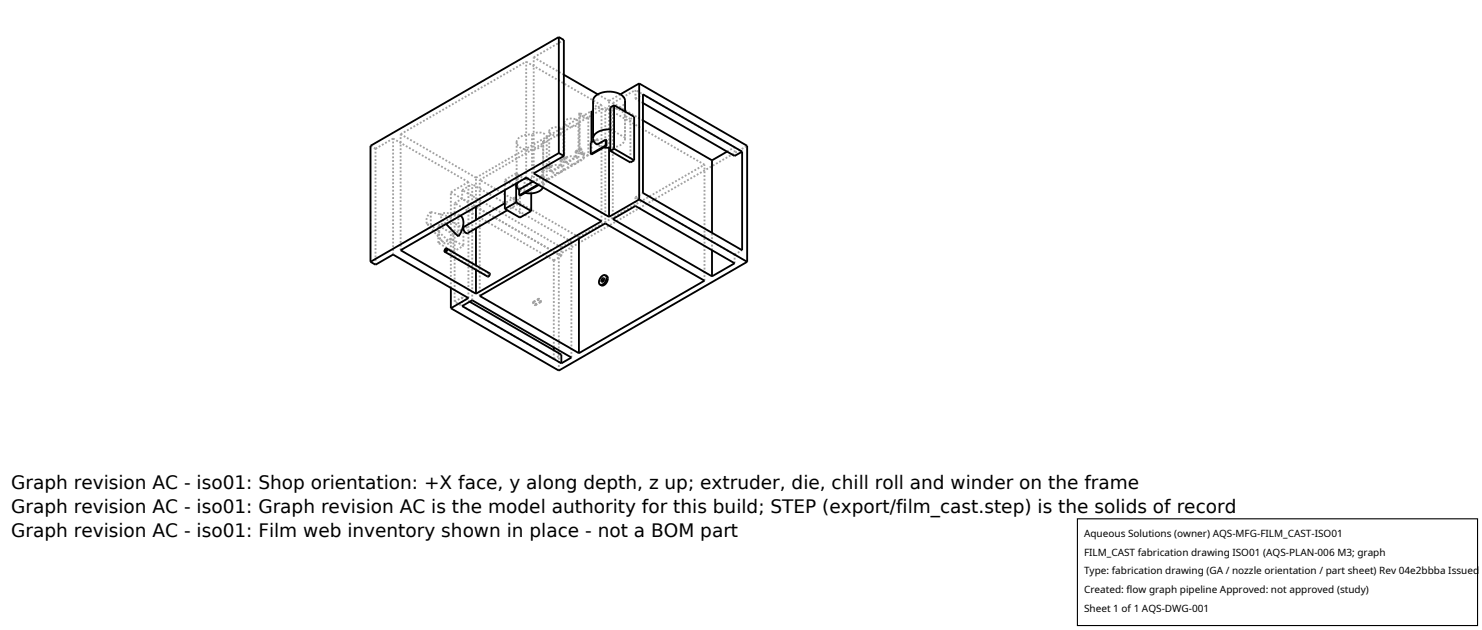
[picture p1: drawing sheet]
<svg xmlns="http://www.w3.org/2000/svg" width="212mm" height="90mm" viewBox="0 0 212 90" stroke-linecap="round" stroke-linejoin="round" font-family="sans-serif">
<g fill="none" stroke="#a0a0a0" stroke-width=".26" stroke-dasharray=".3 .3" stroke-linecap="butt">
<path d="M57.2 19.2l18-10.4M76 19.2v6.2M76.2 8.2l4.3-2.5M78.1 19.6l-.3-.4-.5-.2h-.7l-.6 .2M78.1 19.6v6.2M78.4 18.8l.2-.4 .5-.2h.6l.5 .1M78.4 18.8v5.3M80.2 18.3l.3 .5M80.5 18.8l-.3 .4-.7 .1-.8-.1-.3-.4M80.5 18.8v5.3M80.5 10.7l-4.3-2.5M80.6 17.5l.2-.3 .4-.2 .6-.1 .5 .2"/>
<path d="M80.6 17.5v5.4M82.3 17.1l.3 .4M82.6 17.5l-.2 .4-.7 .2-.8-.2-.2-.2-.1-.2M82.6 17.5v5.4M82.7 16.3l.1-.2M82.7 16.3v5.4M82.8 16.1v5.4M84 16.8l-1.2-.7M84 16.8v5.4M84 16.8l-.9-.1-.2-.2-.2-.2M85.3 19.8l.1 .1M85.3 19.8v.9"/>
<path d="M85.4 19.9v.8M85.9 15l-10.7-6.2M87 14.4l-1.6-.9M87 14.4l1.6-.9M87.2 15.4v3.1M87.2 15.4v-.1M87.2 18.5l2.1 1.1M87.5 14.7l3.3-1.8M88.6 15.7l-.6-.2-.8-.1M89.3 16.5v3.1M89.3 19.6v.2M89.3 16.5l-.2-.4-.5-.4"/>
<path d="M89.3 19.8l-.2 .5-.5 .4-.6 .3-.8 .1M89.3 14.4l-.2 .5-.5 .4-.7 .3-.9 .1-.8-.1-.8-.3-.5-.4-.2-.5M89.3 15.9v3.9M90 17l-.7-.5M90 17l.6-.3M90.8 12.9v1.2M90.8 14.1l1-.6M91.8 17.2l-4.3-2.5M91.8 14.7l-1-.6M53.6 21.2l2.5-1.4M53.6 21.2l-.7-.4M53.6 37.8v-16.6"/>
<path d="M56.1 36.4v-16.6M57.2 35.7v-16.5M61 32l.2 .1h.3M61 32l2 2.2M61.5 30.3l2.9 .7M61.5 30.3v1.8M61.5 30.3l-.3 .4-.3 .5v.4l.1 .4M62.6 32.2l.6-.3M62.6 34.7v-2.5M62.6 34.7l.6-.3M62.9 30.7a.57 .57 0 0 1 .8-.3l1.8 .3M63 34.2l.2 .2"/>
<path d="M63.2 31.9l.2 .3M63.2 31.9l-.3 .6-.2 .7v.6l.3 .4M63.2 34.4l.2 .3M63.4 34.7l.4 .1 .6-.1M63.6 35.9l6.1 3.5M63.7 32l-.6-.8-.2-.5M63.8 35.5l6.1 3.6M64.4 27.4l15.4 9M64.4 27.4l2.5-1.4M64.4 34.7l-2.9-2.6M64.4 34.1v.6M64.4 31v.6"/>
<path d="M64.4 31.6l-1 .6M64.4 31l-.6 .5-.4 .7M64.4 34.1l-1 .6M64.8 33.5l1.4-.9M64.8 33.5l-2.2-1.3M64.8 35.9l-2.2-1.2M64.8 35.9v-2.4M64.8 35.9l1.4-.8M64.9 29l1.1-.6M65.5 30.7v3.1M65.5 30.7l.3 .1M66 27.1l1.4-.8"/>
<path d="M66 27.1v1.3M66.2 35.1l-1.8-1M66.2 32.6v2.5M66.2 32.6l-1.8-1M66.3 32.4h.2M66.5 32.4l.4 .5-.1 .4M66.9 26l-10.8-6.2M68 38.5v-.6M68 32.6v-1.2M68 29.5v-4.1M68 25.4l-10.8-6.2M68 25.4l17.9-10.4"/>
<path d="M68.5 25.7l17.9-10.4M69.7 39.4h.1l.1-.2M69.9 39.1l-.2 .1v.2M69.9 39l-.3 .2v.3M69.9 39.2v-.1M72.1 27.1v-1.4M72.1 25.7l1.6-.9M73.5 28.2l-.1 .3v.3l.3 .3h.3M73.5 28.2l-1.4 .8M73.7 28.3l-.2-.1M73.7 26.2v-1.4M73.8 20.3l.2-.4 .4-.4 .8-.3h.8"/>
<path d="M73.8 20.3v5.9M74 26.1l.4-.4 .5-.2M74 24.9l.3 .3 .6 .2M74 24.9v2.1M74 24.9l-.3-.1M74 29.1l.1-.4-.4-.4M74 29.1l-1.6 .9M74.3 31.1v-4.2M74.3 26.9l-2.2-1.2M74.3 27.1v.9M74.3 27.1l3.3-1.9M74.3 26.9l1.6-.9"/>
<path d="M74.9 25.4v2.1M74.9 27.5l-.6-.4M75 27.5h-.1M75.2 25.4v-16.6M75.3 25.4h.7M75.9 26l-1-.6M75.9 27.6v-1.6M76.1 25.9l1.3-.7M76.2 24.8v-16.6M76.8 26.4l6.5-3.8M76.9 26.4l6.5-3.7M77.4 25.2h-.8l-.6 .2"/>
<path d="M77.4 24.4v.8M77.4 24.4l1.2-.7M77.6 24.4l1.1-.7M77.6 24.4v.8M77.6 24.4h-.2M77.6 20.1l.4-.2 .1-.3M77.6 26.3l.4-.2 .1-.3M77.6 20.1v6.2M77.6 26.3v.2M77.6 20.1v.2M77.6 26.5l-.1 .3M77.6 20.3l-.2 .4-.3 .4-.7 .2-.7 .1-.7-.1-.6-.2-.5-.4-.1-.4"/>
<path d="M77.6 20.3v6.2M78.1 25.8l-.2-.3-.3-.3M78.4 24.1l.2-.3 .4-.2h.5l.6 .1M78.6 23.7h.1M78.6 23.7v.8M78.6 24.5l-.2-.4M78.6 24.5l1.5-.8M78.7 23.7v.8M78.7 24.5l1.5-.8M79.1 37.2l-14.2-8.2M79.1 37.2l1.1-.6M79.8 36.4l26.9-15.6"/>
<path d="M80.1 22.8l.7-.4M80.1 22.8v.9M80.2 35.3l-14.2-8.2M80.2 35.3l1.4-.8M80.2 36.6l-14.2-8.2M80.2 36.6v-1.3M80.2 23.7v-.8M80.2 22.9l.7-.4M80.2 22.9l-.1-.1M80.2 23.7l.3 .4M80.5 24.1l-.2 .4-.4 .2h-.6l-.6-.2M80.6 22.9l.2-.3 .3-.2 .6-.1 .5 .1"/>
<path d="M80.8 22.4l.1 .1M80.8 22.4v.8M80.8 23.2l-.2-.3M80.8 23.2l1.4-.8M80.9 22.5v.8M80.9 23.3l1.4-.8M81.6 34.5l-14.2-8.2M82.2 21.6l.7-.4M82.2 21.6v.8M82.3 22.5v-.8M82.3 21.7l.7-.5M82.3 21.7l-.1-.1"/>
<path d="M82.3 22.5l.3 .4M82.6 22.9l-.2 .3-.4 .2-.6 .1-.5-.2M82.7 33.9l17.9-10.4M82.7 33.9l-14.2-8.2M82.7 34.1v-.2M82.7 21.7l.1-.2M82.9 21.2h.1M82.9 21.2v.8M82.9 22l.4-.2M82.9 22l-.2-.3M83 22.1l.4-.2M83 21.2v.9"/>
<path d="M83.3 21.8l-.5-.3M83.3 21.8v.8M83.4 22.7l-.1-.1M83.4 21.9v.8M84 22.2l-.6-.3M84 22.2h-.5l-.5-.1M84.5 20.4v1.7M84.5 20.4l-.1-.1M84.5 20.4v-.1M84.5 20.4l.9-.5M84.8 20.1l.5-.3M85.4 20.7l1.2-.7"/>
<path d="M85.9 31.6v-16.6M86.2 39.7l.2 .1M86.3 21l-.9-.3M86.3 39.9l.1-.1M86.4 39.8l.1 .2M86.4 31.9v-16.6M86.5 40l-.2 .2-.2 .1M87 21.1v-6.7M87.5 31.3v-16.6M90 23.2v-6.2M90.8 28.2v1.2M90.8 28.2l1-.6"/>
<path d="M100.6 23.5l-14.2-8.2M101.7 35.7v-2.5M103.8 21.7l1.1-.7M104.9 21l-14.1-8.1M104.9 22.3v-1.3M104.9 36.4l1.1-.7M104.9 37.6v-1.2M104.9 36.4l-14.1-8.2M64.4 41.1v-13.7M64.9 43.1v-14.1M64.9 43.1l1.1-.6M66 42.5v1.2"/>
<path d="M66.9 42.6v-16.6M67.1 43.1l-1.1-.6M67.4 42.9v-16.6M68.5 42.3v-16.6M76.2 43.1v.3l.3 .2M76.2 43.1v.3l.2 .1M76.3 43.1h-.1M76.3 43.2l-.1-.1M76.4 43.5l.1-.2-.2-.1M76.5 43.6v-.3l-.2-.2M76.9 42.7v.3l.3 .1M76.9 42.7l-.7 .4"/>
<path d="M77.1 42.7h-.2M77.2 43.1v-.2l-.1-.2M77.2 43.1l-.8 .4M77.2 43.1l-.7 .5M79.1 51.3l-14.2-8.2M79.1 51.3l1.1-.7M79.1 51.3v-1.3M79.1 49.6v-12.4M79.8 52.9v-16.5M81.6 51.1v-16.6M85.9 40.7l-.2-.3 .2-.5 .4-.4 .4-.1M86 40.2l.1 .1"/>
<path d="M86.1 40.3v-.1M100.6 40.1v-16.6"/>
</g>
<g fill="none" stroke="#000" stroke-width=".26">
<path d="M79.8 5.3l-26.9 15.5v16.6M79.8 5.3l.7 .4v16.6M79.8 5.3v16.6M80.5 10.7l4.9 2.8M84.5 15.9v4.4M84.7 19.8l.2 .5 .4 .4 1.2-.8M86.5 19.9l.1 .1v.8M86.5 19.9v.9M87.2 18.5l-1 .1-.8 .2-.5 .5-.2 .5M87.7 15l2.9 1.7v6.2M87.7 15l-.5 .3v6.2M87.7 15v6.2"/>
<path d="M88.6 13.5l.4 .3 .2 .4 .1 1.7M88.6 13.5l-.9-.4h-1.1l-1.1 .3-.7 .6-.1 .4v5.4M91.3 11.9l15.4 8.9v16.6M91.3 11.9l-2.7 1.6M91.3 11.9v16.6M91.8 17.2l9.9 5.7M91.8 14.7l13.1 7.6 1.1-.6M91.8 13.5l14.2 8.2v14l-14.2-8.1zM52.9 37.4l.7 .4 2.5-1.4 10.8 6.2-2.5 1.4M57.2 35.7l18-10.3 10.7 6.2-17.9 10.3zM63.6 35.6l.2-.1v.2l-.2 .2-.1-.1zM63.8 35.5l6.1 3.5v.3l-.3 .2-6.1-3.5"/>
<path d="M63.8 35.5v.3l-.3 .2M63.8 35.5l-.3 .2v.3M65.8 30.8l.3 .5 .1 .7-.2 .9-.5 .9-1.8-1.8M68 29.5v1.9M68 32.6v5.3M68 38.5v3.4M72.1 29l-5.8 3.4-.1 .2v.3l.3 .3 .3 .1 5.6-3.3M72.1 29.8l2.2 1.3 1.6-1M72.1 27.1v2.7M73.7 28.9l2.2 1.2M73.7 26.2v2.7M73.7 28.9l-1.6 .9"/>
<path d="M73.8 26.5l.1 .4 .2 .2M73.8 26.2v.3M74 26.1l-.2 .4M74.1 27.1v.8M75.3 25.4l-.4 .1M75.9 27.6v2.5M76.1 25.9l-2 1.2M76.8 26.4l-2.7 1.5M76.9 26.4l-2.6 1.6-.2-.1M77.5 26.8l-.3 .4-.6 .3-.8 .1-.8-.1M79.8 21.9l.7 .4M79.8 21.9l-26.9 15.5"/>
<path d="M80.5 22.3l-4.3 2.5 10.8 6.2M82.7 34.1v16.3M84.8 20.1l-.4 .2v1.7M86 39.8l.2-.1 .1 .2-.1 .2-.2 .1-.1-.1zM86.3 21l.9 .1M86.3 39.9l-.2 .3M86.5 39.3l.2 .2 .1 .2-.2 .6-.5 .5-.4-.2M86.5 39.3l.1 .4-.1 .5-.4 .4h-.4M86.5 39.3h-.4l-.4 .5-.2 .5 .2 .3M86.5 20.8h.1M86.5 20.8l-2.1 1.2M86.6 20.8l-2.1 1.3-.1-.1"/>
<path d="M87 21.1v9.9M87.2 21.5l2.8 1.7 .6-.3M87.5 31.3l3.3-1.9 14.1 8.2-3.2 1.9zM87.7 21.2l2.9 1.7M87.7 21.2l-.5 .3M91.3 28.5l15.4 8.9M91.3 28.5l-4.3 2.5M101.7 22.9v10.3M101.7 35.7v3.8M103.8 21.7l-2.1 1.2M106.7 37.4l-26.9 15.5-15.4-8.9M64.4 41.1v2.9"/>
<path d="M66 43.7l1.4-.8 14.2 8.2-1.4 .8zM67.1 43.1l13.1 7.5v1.3M68.5 42.3l17.9-10.4 14.2 8.2-17.9 10.3zM79.1 49.6v.4"/>
</g>
<path d="M153.9 74.1h57.1v15.2h-57.1z" fill="#fff" stroke="#000" stroke-width=".16"/>
<g font-size="2.6">
<text x="1.6" y="69.8">Graph revision AC - iso01: Shop orientation: +X face, y along depth, z up; extruder, die, chill roll and winder on the frame</text>
<text x="1.6" y="73.3">Graph revision AC - iso01: Graph revision AC is the model authority for this build; STEP (export/film_cast.step) is the solids of record</text>
<text x="1.6" y="76.7">Graph revision AC - iso01: Film web inventory shown in place - not a BOM part</text>
</g>
<g font-size="1.4">
<text x="154.8" y="76.6">Aqueous Solutions (owner) AQS-MFG-FILM_CAST-ISO01</text>
<text x="154.8" y="79.3">FILM_CAST fabrication drawing ISO01 (AQS-PLAN-006 M3; graph</text>
<text x="154.8" y="82">Type: fabrication drawing (GA / nozzle orientation / part sheet) Rev 04e2bbba Issued</text>
<text x="154.8" y="84.7">Created: flow graph pipeline Approved: not approved (study)</text>
<text x="154.8" y="87.4">Sheet 1 of 1 AQS-DWG-001</text>
</g>
</svg>
